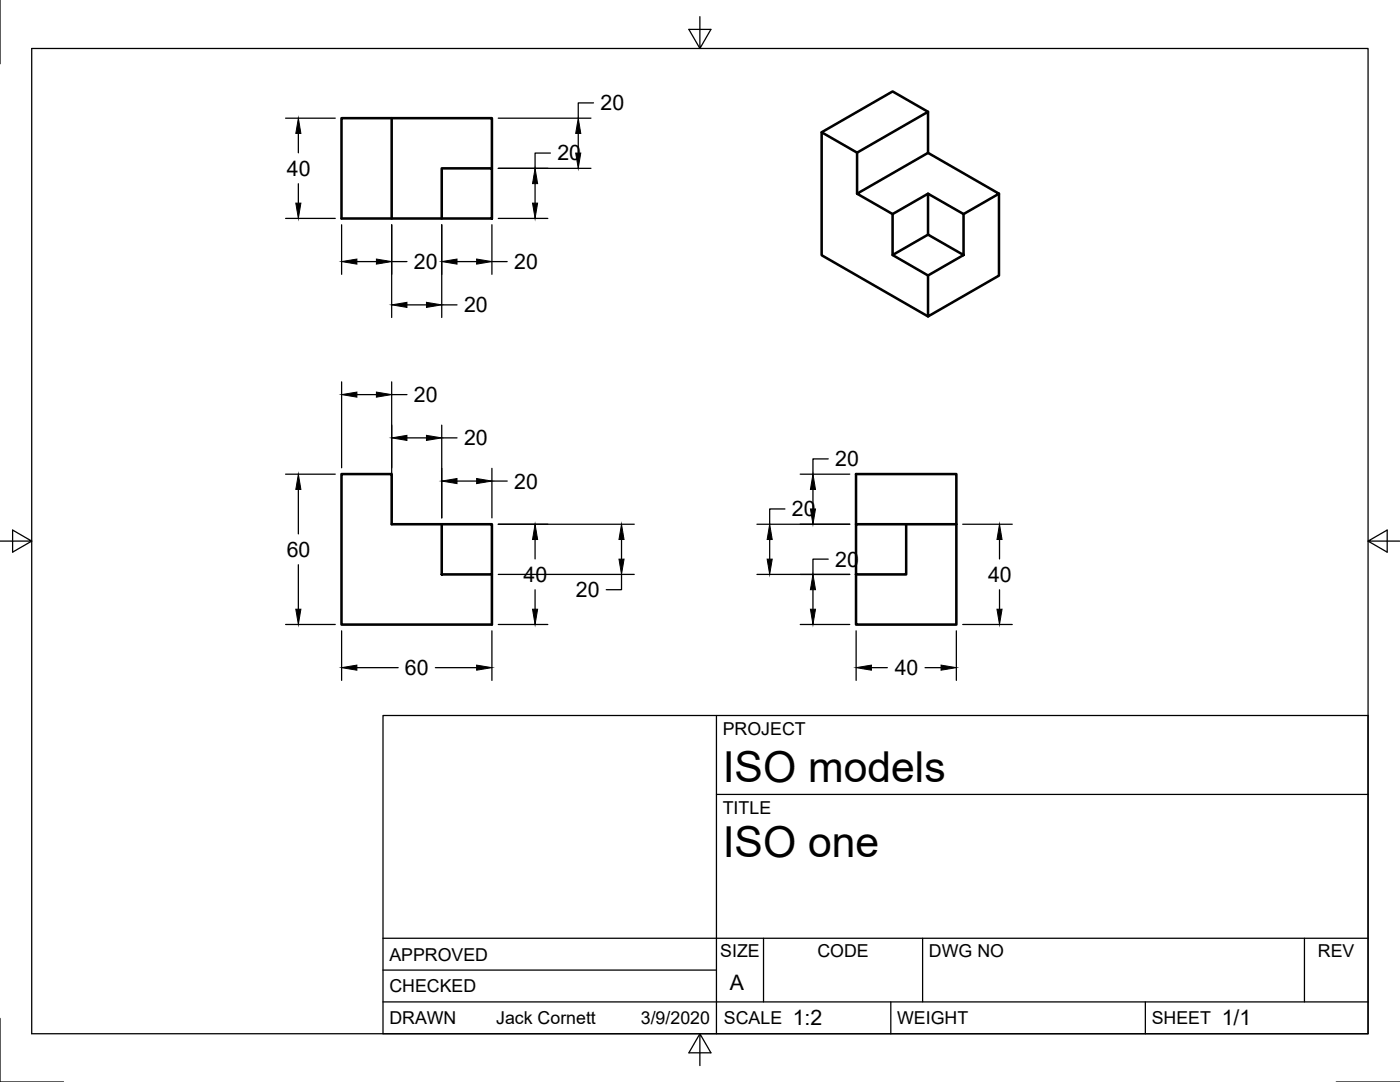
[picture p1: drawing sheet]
<svg xmlns="http://www.w3.org/2000/svg" width="279mm" height="216mm" viewBox="0 0 279 216" stroke-linecap="round" stroke-linejoin="round" font-family="sans-serif">
<!-- layer: Visible -->
<g fill="none" stroke="#000" stroke-width=".51">
<path d="M78.2 23.6h20v10M78.2 23.6v20h10M78.2 23.6h-10v20h10M88.2 33.6h10v10h-10zM164 26.4l7 4.1 14.2-8.2v8.2M171 30.5v8.2M185.2 38.7l7.1 4v8.2l-7.1-4.1zM185.2 38.7l-7.1 4v8.2l7.1-4.1M185.2 22.3l-7.1-4.1-14.1 8.2v24.5l21.2 12.2M199.4 38.7v16.3l-14.2 8.1v-8.1M178.1 50.9l7.1 4.1 7.1-4.1M178.1 42.7l-7.1-4 14.2-8.2 14.2 8.2-7.1 4"/>
<path d="M88.2 104.6h10v10h-10zM88.2 104.6h-10v-10h-10v30h30v-10M170.8 104.6h10v10h-10zM170.8 104.6v-10h20.1v10M180.8 104.6h10.1M190.9 104.6v20h-20.1v-10"/>
</g>
<!-- layer: Border -->
<path d="M0 0v12.7M6.3 9.7h266.7v196.6h-266.7zM139.7 3.3v6.4l2.2-3.8h-4.4l2.2 3.8M0 108h6.3l-3.8-2.2v4.4l3.8-2.2M273 108l3.8 2.2v-4.4l-3.8 2.2h6.4M0 203.2v12.7h12.7M139.7 206.3l-2.2 3.8h4.4l-2.2-3.8v6.3M266.7 215.9h12.7" fill="none" stroke="#000" stroke-width=".25"/>
<!-- layer: Titleblock -->
<path d="M76.4 142.8h196.6v63.5h-196.6zM143 158.5h130M143 142.8v63.5M76.4 199.9h196.6M76.4 193.6h66.6M76.4 187.2h196.6M152.4 187.2v12.7M177.8 199.9v6.4M184.1 187.2v12.7M228.6 199.9v6.4M260.3 187.2v12.7" fill="none" stroke="#000" stroke-width=".25"/>
<!-- layer: Dimensions -->
<g fill="none" stroke="#000" stroke-width=".25">
<path d="M57 23.6h9.9M59.5 26.6v3.9M59.5 36.7v3.8M99.4 33.6h18.5M99.4 23.6h18.5M106.8 36.6v3.9M109.8 30.5h-3v3.1M115.4 26.6v3.9M118.4 20.5h-3v3.1M57 43.6h9.9M68.2 44.9v9.8M71.2 52.2h3.9"/>
<path d="M78.2 52.2h3M78.2 44.9v18.5M88.2 44.9v18.5M91.2 52.2h3.9M98.2 44.9v9.8M98.2 52.2h3M99.4 43.6h9.9M68.2 76.2v17.1M71.2 78.7h3.9M78.2 76.2v27.1M78.2 78.7h3M81.2 60.8h3.9"/>
<path d="M88.2 60.8h3M57 94.6h9.9M59.5 97.7v8.8M81.2 87.4h3.9M88.2 84.8v18.5M88.2 87.4h3M91.2 96h3.9M98.2 93.5v9.8M98.2 96h3M159.7 94.6h9.9M162.2 97.7v3.9M165.3 91.6h-3.1v3"/>
<path d="M59.5 112.7v8.9M99.4 104.6h27.2M99.4 114.6h27.2M106.8 107.7v3.8M106.8 117.7v3.9M124 114.6v3.1h-3M124 107.7v3.9M151.1 104.6h18.5M151.1 114.6h18.5M153.6 107.7v3.9M156.7 101.6h-3.1v3M162.2 117.7v3.9"/>
<path d="M165.3 111.6h-3.1v3M192.1 104.6h9.9M199.5 107.7v3.8M199.5 117.7v3.9M57 124.6h9.9M68.2 125.9v9.9M71.2 133.2h8.3M86.9 133.2h8.2M98.2 125.9v9.9M99.4 124.6h9.9M159.7 124.6h9.9M170.9 125.9v9.9"/>
<path d="M173.9 133.2h3.2M184.6 133.2h3.2M190.9 125.9v9.9M192.1 124.6h9.9"/>
</g>
<g fill="#000" stroke="#000" stroke-width=".2">
<path d="M59.5 23.6l.5 3h-1zM106.8 33.6l.5 3h-1zM114.9 30.5h1l-.5 3.1zM115.4 23.6l.5 3h-1zM59 40.5h1l-.5 3.1zM68.2 52.2l3-.5v1zM75.1 51.7l3.1 .5-3.1 .5zM88.2 52.2l3-.5v1zM95.1 51.7l3.1 .5-3.1 .5zM106.3 40.5h1l-.5 3.1zM68.2 78.7l3-.5v1zM75.1 78.2l3.1 .5-3.1 .5z"/>
<path d="M78.2 60.8l3-.5v1zM85.1 60.3l3.1 .5-3.1 .5zM59.5 94.6l.5 3.1h-1zM78.2 87.4l3-.5v1zM85.1 86.9l3.1 .5-3.1 .5zM88.2 96l3-.5v1zM95.1 95.5l3.1 .5-3.1 .5zM162.2 94.6l.6 3.1h-1.1zM106.8 104.6l.5 3.1h-1zM124 104.6l.5 3.1h-1zM123.5 111.6h1l-.5 3zM153.1 111.6h1l-.5 3z"/>
<path d="M153.6 104.6l.5 3.1h-1zM161.7 101.6h1.1l-.6 3zM162.2 114.6l.6 3.1h-1.1zM199.5 104.6l.5 3.1h-1zM59 121.6h1l-.5 3zM68.2 133.2l3-.5v1zM95.1 132.7l3.1 .5-3.1 .5zM106.3 121.6h1l-.5 3zM161.7 121.6h1.1l-.6 3zM170.9 133.2l3-.5v1zM187.8 132.7l3.1 .5-3.1 .5zM199 121.6h1l-.5 3z"/>
</g>
<g font-size="8.5">
<text x="144.3" y="156">ISO models</text>
<text x="144.3" y="171">ISO one</text>
</g>
<g font-size="4.3">
<text x="119.8" y="22">20</text>
<text x="57.3" y="35.1">40</text>
<text x="111.2" y="32">20</text>
<text x="82.6" y="53.7">20</text>
<text x="102.6" y="53.7">20</text>
<text x="92.6" y="62.3">20</text>
<text x="82.6" y="80.2">20</text>
<text x="92.6" y="88.9">20</text>
<text x="166.7" y="93.1">20</text>
<text x="102.6" y="97.5">20</text>
<text x="158.1" y="103.1">20</text>
<text x="57.2" y="111.1">60</text>
<text x="166.7" y="113.1">20</text>
<text x="104.5" y="116.1">40</text>
<text x="114.9" y="119.1">20</text>
<text x="197.2" y="116.1">40</text>
<text x="80.8" y="134.7">60</text>
<text x="178.6" y="134.7">40</text>
<text x="145.7" y="197.5">A</text>
<text x="158.2" y="204.6">1:2</text>
<text x="243.8" y="204.6">1/1</text>
</g>
<g font-size="3.5">
<text x="144.3" y="146.6">PROJECT</text>
<text x="144.3" y="162.3">TITLE</text>
<text x="77.7" y="191.7">APPROVED</text>
<text x="143.7" y="191">SIZE</text>
<text x="163.1" y="191">CODE</text>
<text x="185.4" y="191">DWG NO</text>
<text x="263" y="191">REV</text>
<text x="77.7" y="198">CHECKED</text>
<text x="77.7" y="204.4">DRAWN</text>
<text x="99" y="204.4">Jack Cornett</text>
<text x="127.9" y="204.4">3/9/2020</text>
<text x="144.5" y="204.4">SCALE</text>
<text x="179" y="204.4">WEIGHT</text>
<text x="229.8" y="204.4">SHEET</text>
</g>
</svg>
